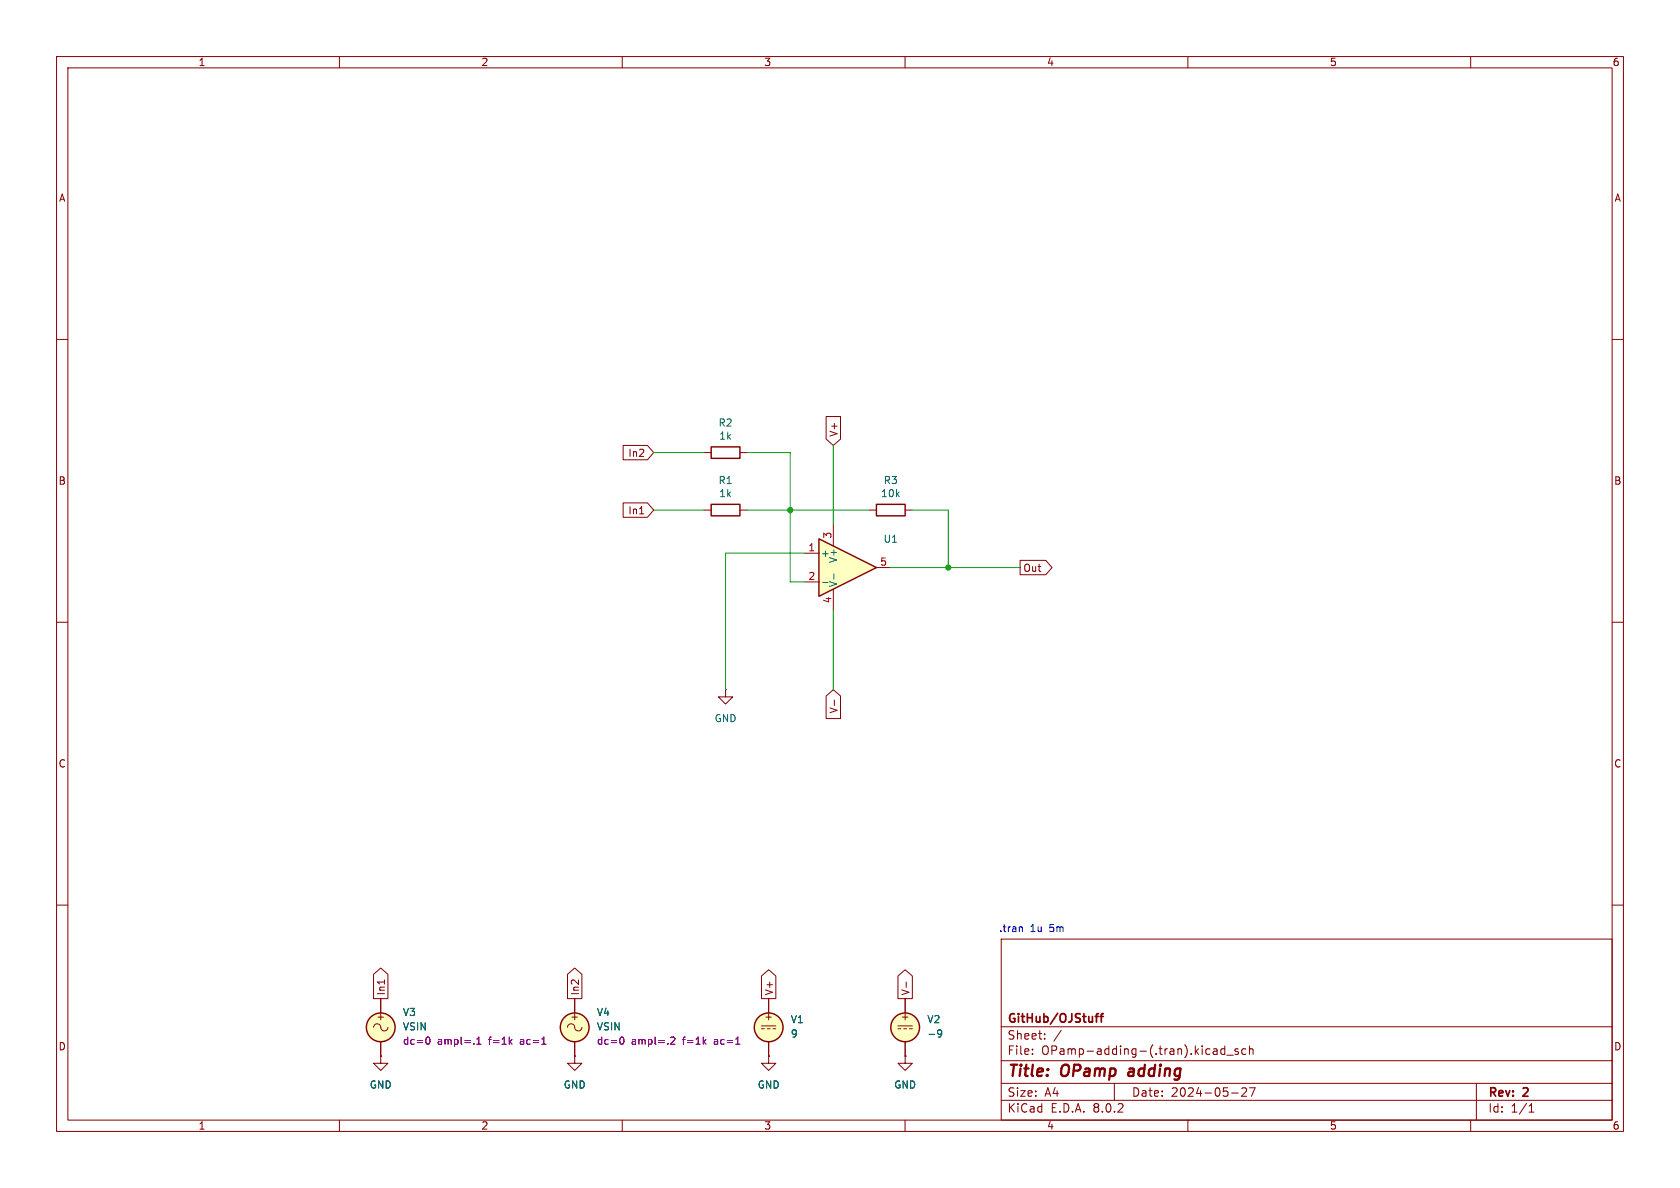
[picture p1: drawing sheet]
<svg xmlns="http://www.w3.org/2000/svg" width="297mm" height="210mm" viewBox="0 0 297 210" stroke-linecap="round" stroke-linejoin="round" font-family="sans-serif">
<g fill="none" stroke="#840000" stroke-width=".18">
<path d="M10 10h277v190h-277zM12 12h273v186h-273zM60 10v2M110 10v2M160 10v2M210 10v2M260 10v2M10 60h2M285 60h2M124.5 80h1.2M124.5 90.2h1.2M130.8 80h1.3"/>
<path d="M130.8 90.2h1.3M153.7 90.2h1.2M160 90.2h1.3M10 110h2M285 110h2M128.3 121.9v1.3h1.2l-1.2 1.3-1.3-1.3h1.3M128.3 121.9h.1M10 160h2M285 160h2M67.3 176.5v2.6M101.6 176.5v2.6M135.9 176.5v2.6"/>
<path d="M160 176.5v2.6M177 166h108v32h-108zM60 198v2M66 181.6a.67 .67 0 0 1 .8-.6 .67 .67 0 0 1 .5 .8 .64 .64 0 0 0 .8 .4 .64 .64 0 0 0 .5-.6M67.3 186.7v1.3h1.3l-1.3 1.2-1.3-1.2h1.3M67.3 186.7h.1M67.3 184.2v2.5M100.3 181.6a.67 .67 0 0 1 .8-.6 .67 .67 0 0 1 .5 .8 .64 .64 0 0 0 .7 .4 .64 .64 0 0 0 .6-.6M101.6 186.7v1.3h1.3l-1.3 1.2-1.3-1.2h1.3M101.6 186.7h.1M101.6 184.2v2.5M110 198v2"/>
<path d="M134.6 181.4h2.6M134.6 181.9h.5M135.6 181.9h.5M135.9 186.7v1.3h1.3l-1.3 1.2-1.3-1.2h1.3M135.9 186.7h.1M135.9 184.2v2.5M136.7 181.9h.5M158.7 181.4h2.6M158.7 181.9h.6M159.8 181.9h.5M160 198v2M160 186.7v1.3h1.3l-1.3 1.2-1.3-1.2h1.3"/>
<path d="M160 186.7h.1M160 184.2v2.5M160.8 181.9h.5M177 194.5h108M177 191.5h108M177 187.5h108M177 181.5h108M182.5 186.3v.1M182.5 185.5v.1M184.7 183.6v.1M184.7 182.8v.1M187.6 182.1l-1.3 2"/>
<path d="M197 191.5v3M210 198v2M214.7 185.4l.4 .1 .1 .9M215.2 186.3l-.5 .1M215.2 185.8h-.5M216.5 185.5l-.4-.1-.3 .3v.4l.2 .2h.5M216.5 184.9v1.5M216.9 186.5h1.1M217.7 193.2h1.2M218.9 185.5l-.4-.1-.2 .2 .1 .2 .5 .2v.3h-.6M219.5 192.4l.6-.1 .2 .1 .1 .3-.9 1.1h.9M220.2 185.5l-.4-.1-.3 .3v.4l.2 .2h.5"/>
<path d="M220.9 185.5l.2-.1 .4 .1v.9M220.9 184.9v1.5M220.9 192.3h1l-.7 1.5M260 198v2M261 191.5v6.5M270.3 196.6h.9M270.3 195.5l.4-.4v1.5"/>
</g>
<path d="M199.6 189.5l-.2 .4 .3 .3" fill="none" stroke="#840000" stroke-width=".4"/>
<path d="M193.6 179.7h.6M194.2 179.2l-.4 .2v1.3M194.5 179.7h.6M195.1 179.2l-.4 .2v1.3" fill="none" stroke="#840000" stroke-width=".3"/>
<g fill="none" stroke="#840000" stroke-width=".25">
<path d="M125.7 79h5.1v2h-5.1zM125.7 89.2h5.1v2h-5.1zM154.9 89.2h5.1v2h-5.1z"/>
<circle cx="67.3" cy="181.6" r="2.54"/>
<circle cx="101.6" cy="181.6" r="2.54"/>
<circle cx="135.9" cy="181.6" r="2.54"/>
<circle cx="160" cy="181.6" r="2.54"/>
</g>
<g fill="#ffffc2" stroke="#ffffc2" stroke-width=".18">
<circle cx="101.6" cy="181.6" r="2.54"/>
<circle cx="135.9" cy="181.6" r="2.54"/>
<circle cx="67.3" cy="181.6" r="2.54"/>
<circle cx="160" cy="181.6" r="2.54"/>
</g>
<path d="M75.5 183.4l.1-.1a.68 .68 0 0 1 .4 .7 .68 .68 0 0 1-.4 .6l-.1-.1M84.3 184.6h.7M84.3 183.7l.4-.4v1.3M95.8 184.6h.7M109.8 183.4l.1-.1a.68 .68 0 0 1 .4 .7 .68 .68 0 0 1-.4 .6l-.1-.1M118.6 183.5l.5-.2 .2 .4-.8 .9h.8M130.1 184.6h.7" fill="none" stroke="#840084" stroke-width=".18"/>
<path d="M165.9 182.1h.3l.2 .1a.84 .84 0 0 1-.3 1.1h-.2M166.5 182.6l-.3 .2h-.3" fill="none" stroke="#006464" stroke-width=".18"/>
<path d="M144.8 95.3l10.1 5-10.1 5.1z" fill="#ffffc2"/>
<path d="M144.8 95.3l10.1 5-10.1 5.1z" fill="none" stroke="#840000" stroke-width=".25"/>
<g fill="none" stroke="#840000" stroke-width=".18">
<path d="M110.2 78.7h4.3l1.1 1.3-1.1 1.3h-4.3zM146 73.6h2.6v4l-1.3 1.1-1.3-1.1zM110.2 88.9h4.3l1.1 1.3-1.1 1.2h-4.3zM113.1 90.8h.7M142.2 97.8h2.6M147.3 92.7v3.8M180.3 99.1h4.6l1.1 1.2-1.1 1.3h-4.6zM142.2 102.9h2.6M147.3 104.1v3.9M154.9 100.3h2.6M146 123l1.3-1.1 1.3 1.1v4h-2.6zM147.5 123.8v.9"/>
<path d="M66 172.2l1.3-1.1 1.3 1.1v4.3h-2.6zM67.3 176.5v2.6M68 173.2v.8M100.3 172.2l1.3-1.1 1.3 1.1v4.3h-2.6zM101.6 176.5v2.6M134.6 172.5l1.3-1.1 1.3 1.1v4h-2.6zM135.9 176.5v2.6M158.7 172.5l1.3-1.1 1.3 1.1v4h-2.6zM160 176.5v2.6M160.2 173.6v1M67.3 186.7h.1M67.3 184.2v2.5"/>
<path d="M101.6 186.7h.1M101.6 184.2v2.5M135.9 186.7h.1M135.9 184.2v2.5M160 186.7h.1M160 184.2v2.5"/>
</g>
<path d="M145.4 103h1M147.4 101.4v1M165.9 182.1h.3l.2 .1a.84 .84 0 0 1-.3 1.1h-.2M166.5 182.6l-.3 .2h-.3" fill="none" stroke="#006464" stroke-width=".18"/>
<path d="M180.6 163.8l.1 .2v.7" fill="none" stroke="#0000c2" stroke-width=".18"/>
<path d="M147.3 78.7v14M115.6 90.2h8.9M115.6 80h8.9M132.1 80h7.6v22.9h2.5M132.1 90.2h21.6M142.2 97.8h-13.9v24.1M161.3 90.2h6.3v10.1M147.3 108v13.9M157.5 100.3h22.8" fill="none" stroke="#009600" stroke-width=".18"/>
<path d="M75.5 183.4l.1-.1a.68 .68 0 0 1 .4 .7 .68 .68 0 0 1-.4 .6l-.1-.1M84.3 184.6h.7M84.3 183.7l.4-.4v1.3M95.8 184.6h.7M109.8 183.4l.1-.1a.68 .68 0 0 1 .4 .7 .68 .68 0 0 1-.4 .6l-.1-.1M118.6 183.5l.5-.2 .2 .4-.8 .9h.8M130.1 184.6h.7" fill="none" stroke="#840084" stroke-width=".18"/>
<g fill="#009600" stroke="#009600" stroke-width=".18">
<circle cx="167.6" cy="100.3" r=".46"/>
<circle cx="139.7" cy="90.2" r=".46"/>
</g>
<g font-size="2.8" fill="#840000">
<text x="178" y="190.9">Title:</text>
<text x="187.7" y="190.9">OPamp</text>
<text x="200.4" y="190.9">adding</text>
</g>
<g font-size="2.1" fill="#840000">
<text x="178" y="184">Sheet:</text>
<text x="178" y="181.2">GitHub/OJStuff</text>
<text x="178" y="186.7">File:</text>
<text x="184.1" y="186.7">OPamp-adding-(.tran).kicad_sch</text>
<text x="178" y="196.9">KiCad</text>
<text x="178" y="194.1">Size:</text>
<text x="184.7" y="194.1">A4</text>
<text x="185.7" y="196.9">E.D.A.</text>
<text x="193.3" y="196.9">8.0.2</text>
<text x="200" y="194.1">Date:</text>
<text x="207" y="194.1">2024-05-27</text>
<text x="263" y="194.3">Rev:</text>
<text x="263" y="196.9">Id:</text>
<text x="267.1" y="196.9">1/1</text>
<text x="269.4" y="194.3">2</text>
</g>
<g font-size="1.8" fill="#840000">
<text x="35" y="11.9">1</text>
<text x="85" y="11.9">2</text>
<text x="135" y="11.9">3</text>
<text x="185" y="11.9">4</text>
<text x="235" y="11.9">5</text>
<text x="285" y="11.9">6</text>
<text x="10.3" y="35.9">A</text>
<text x="285.3" y="35.9">A</text>
<text x="148.3" y="77.3" transform="rotate(-90 148.3 77.3)">V+</text>
<text x="111" y="81">In2</text>
<text x="10.3" y="85.9">B</text>
<text x="285.3" y="85.9">B</text>
<text x="111" y="91.1">In1</text>
<text x="180.8" y="101.3">Out</text>
<text x="148.3" y="126.2" transform="rotate(-90 148.3 126.2)">V-</text>
<text x="10.3" y="135.9">C</text>
<text x="285.3" y="135.9">C</text>
<text x="68.3" y="176.1" transform="rotate(-90 68.3 176.1)">In1</text>
<text x="102.6" y="176.1" transform="rotate(-90 102.6 176.1)">In2</text>
<text x="136.8" y="176.1" transform="rotate(-90 136.8 176.1)">V+</text>
<text x="161" y="176.1" transform="rotate(-90 161 176.1)">V-</text>
<text x="10.3" y="185.9">D</text>
<text x="66.4" y="180.6">+</text>
<text x="100.7" y="180.6">+</text>
<text x="135" y="180.6">+</text>
<text x="159.1" y="180.6">+</text>
<text x="285.3" y="185.9">D</text>
<text x="35" y="199.9">1</text>
<text x="85" y="199.9">2</text>
<text x="135" y="199.9">3</text>
<text x="185" y="199.9">4</text>
<text x="235" y="199.9">5</text>
<text x="285" y="199.9">6</text>
</g>
<g font-size="1.8" fill="#006464">
<text x="126.9" y="75.6">R2</text>
<text x="127" y="77.9">1k</text>
<text x="126.9" y="85.8">R1</text>
<text x="127" y="88.1">1k</text>
<text x="155.7" y="88.1">10k</text>
<text x="156.1" y="85.8">R3</text>
<text x="145" y="98.7">+</text>
<text x="148.2" y="99.6" transform="rotate(-90 148.2 99.6)">V+</text>
<text x="156.1" y="96.1">U1</text>
<text x="148.2" y="103.9" transform="rotate(-90 148.2 103.9)">V-</text>
<text x="126.2" y="127.9">GND</text>
<text x="71.1" y="179.8">V3</text>
<text x="105.4" y="179.8">V4</text>
<text x="71.1" y="182.3">VSIN</text>
<text x="105.4" y="182.3">VSIN</text>
<text x="139.7" y="181.1">V1</text>
<text x="139.7" y="183.6">9</text>
<text x="163.8" y="181.1">V2</text>
<text x="163.8" y="183.6">-9</text>
<text x="65.3" y="192.6">GND</text>
<text x="99.6" y="192.6">GND</text>
<text x="133.9" y="192.6">GND</text>
<text x="158" y="192.6">GND</text>
</g>
<g font-size="1.8" fill="#a90000">
<text x="147.1" y="95.3" transform="rotate(-90 147.1 95.3)">3</text>
<text x="142.8" y="97.5">1</text>
<text x="155.5" y="100.1">5</text>
<text x="142.8" y="102.6">2</text>
<text x="147.1" y="106.8" transform="rotate(-90 147.1 106.8)">4</text>
</g>
<g font-size="1.8" fill="#0000c2">
<text x="176.5" y="164.9">.tran</text>
<text x="182.1" y="164.9">1u</text>
<text x="185.6" y="164.9">5m</text>
</g>
<g font-size="1.8" fill="#840084">
<text x="71.1" y="184.9">dc=0</text>
<text x="77.3" y="184.9">ampl=.1</text>
<text x="86.5" y="184.9">f=1k</text>
<text x="92.2" y="184.9">ac=1</text>
<text x="105.4" y="184.9">dc=0</text>
<text x="111.6" y="184.9">ampl=.2</text>
<text x="120.8" y="184.9">f=1k</text>
<text x="126.5" y="184.9">ac=1</text>
</g>
</svg>
